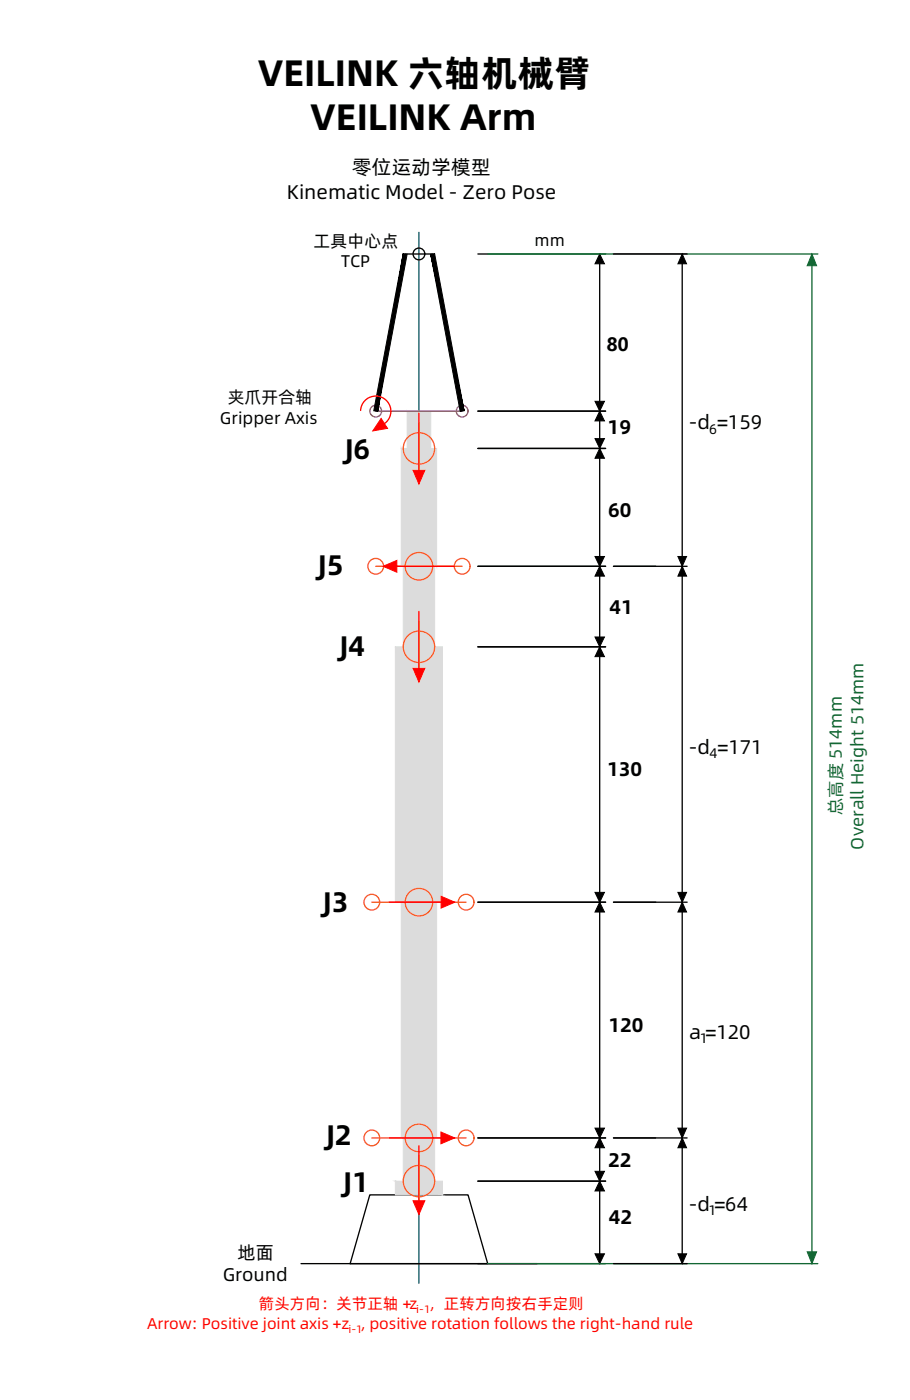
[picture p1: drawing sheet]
<svg xmlns="http://www.w3.org/2000/svg" width="174mm" height="269mm" viewBox="0 0 174 269" stroke-linecap="round" stroke-linejoin="round" font-family="sans-serif">
<!-- layer: 0 -->
<path d="M80.3 44.6v201.5" fill="none" stroke="#105689" stroke-width=".25"/>
<g fill="none" stroke="#000" stroke-width=".25">
<path d="M77.7 48.7h5.3M91.6 48.7h24.5M115 48.7v193.7M117.6 48.7h14.1M130.8 48.7v193.7M91.6 78.9h24.5M91.6 86h24.5M91.6 108.6h24.5M117.6 108.6h14.1M91.6 124.1h24.5M91.6 173h24.5M117.6 173h14.1"/>
<path d="M91.6 218.2h24.5M117.6 218.2h14.1M70.9 229.2h18.8l3.8 13.2h-26.4zM91.6 226.5h24.5M57.7 242.4h58.4M117.6 242.4h14.1"/>
<circle cx="80.3" cy="48.7" r="1.13"/>
</g>
<g fill="#dcdcdc" stroke="#dcdcdc" stroke-width=".19">
<path d="M75.8 226.5v2.7h9zM75.8 226.5h9v2.7z"/>
<path d="M77.3 218.2v8.3h6zM77.3 218.2h6v8.3z"/>
<path d="M76.9 173v45.2h6.8zM76.9 173h6.8v45.2z"/>
<path d="M75.8 124.1v48.9h9zM75.8 124.1h9v48.9z"/>
<path d="M77.3 108.6v15.5h6zM77.3 108.6h6v15.5z"/>
<path d="M76.9 86v22.6h6.8zM76.9 86h6.8v22.6z"/>
<path d="M78.1 78.9v7.1h4.5zM78.1 78.9h4.5v7.1z"/>
</g>
<g fill="none" stroke="#f26722" stroke-width=".25">
<path d="M72 108.6h16.6M71.3 173h18.1M71.3 218.2h18.1"/>
<circle cx="80.3" cy="86" r="3"/>
<circle cx="72" cy="108.6" r="1.51"/>
<circle cx="80.3" cy="108.6" r="2.64"/>
<circle cx="88.6" cy="108.6" r="1.51"/>
<circle cx="80.3" cy="124" r="3"/>
<circle cx="71.3" cy="173" r="1.51"/>
<circle cx="80.3" cy="173" r="2.64"/>
<circle cx="89.4" cy="173" r="1.51"/>
<circle cx="71.3" cy="218.2" r="1.51"/>
<circle cx="80.3" cy="218.2" r="2.64"/>
<circle cx="89.4" cy="218.2" r="1.51"/>
<circle cx="80.3" cy="226.5" r="3"/>
</g>
<path d="M80.3 81.1v9.8M80.3 119.2v9.8M80.3 221.6v9.8" fill="none" stroke="#ff0" stroke-width=".25"/>
<g fill="none" stroke="#93278f" stroke-width=".25">
<path d="M72 78.9h16.6"/>
<circle cx="72" cy="78.8" r="1.13"/>
<circle cx="88.6" cy="78.8" r="1.13"/>
</g>
<g fill="#000" stroke="#000" stroke-width=".19">
<path d="M115 48.7l.9 1.9h-1.8zM130.8 48.7l.8 1.9h-1.6zM115 78.9l.9 1.8h-1.8zM114.1 77h1.8l-.9 1.9zM115 86l.9 1.9h-1.8zM114.1 84.1h1.8l-.9 1.9zM115 108.6l.9 1.9h-1.8zM114.1 106.7h1.8l-.9 1.9zM130.8 108.6l.8 1.9h-1.6zM130 106.7h1.6l-.8 1.9zM115 124.1l.9 1.8h-1.8zM114.1 122.2h1.8l-.9 1.9z"/>
<path d="M115 173l.9 1.9h-1.8zM114.1 171.1h1.8l-.9 1.9zM130.8 173l.8 1.9h-1.6zM130 171.1h1.6l-.8 1.9zM115 218.2l.9 1.9h-1.8zM114.1 216.4h1.8l-.9 1.8zM130.8 218.2l.8 1.9h-1.6zM130 216.4h1.6l-.8 1.8zM115 226.5l.9 1.9h-1.8zM114.1 224.6h1.8l-.9 1.9zM114.1 240.5h1.8l-.9 1.9zM130 240.5h1.6l-.8 1.9z"/>
<path d="M77.3 48.6l-5.6 30.2 .7 .1zM77.3 48.6l.8 .2-5.7 30.1z"/>
<path d="M82.6 48.8l5.6 30.1 .8-.1zM82.6 48.8l.7-.2 5.7 30.2z"/>
</g>
<path d="M69.1 78.7a2.91 2.91 0 0 1 4.5-2.3 2.91 2.91 0 0 1-.2 5.1M80.3 79.2v12.5M74.7 108.6h12.4M80.3 117.3v12.4M74.7 173h12.4M74.7 218.2h12.4M80.3 219.7v12.5" fill="none" stroke="#f00" stroke-width=".25"/>
<g fill="#f00" stroke="#f00" stroke-width=".19">
<path d="M79.2 230.3h2.3l-1.2 2.6z"/>
<path d="M84.5 217.1l2.7 1.1-2.7 1.2z"/>
<path d="M84.6 171.9l2.6 1.1-2.6 1.2z"/>
<path d="M79.2 128.2h2.3l-1.2 2.6z"/>
<path d="M73.5 108.6l2.6-1.1v2.2z"/>
<path d="M79.2 90.2h2.3l-1.2 2.6z"/>
<path d="M73.1 80.3l1.2 1.9-2.8 .5z"/>
</g>
<path d="M93.5 48.7h63.3M155.7 48.7v193.7M93.5 242.4h63.3" fill="none" stroke="#136734" stroke-width=".25"/>
<g fill="#136734" stroke="#136734" stroke-width=".19">
<path d="M154.8 240.1h1.8l-.9 2.3z"/>
<path d="M155.7 48.7l.9 2.3h-1.8z"/>
</g>
<g font-size="7.1">
<text x="49.4" y="16.4">VEILINK 六轴机械臂</text>
<text x="59.5" y="25">VEILINK Arm</text>
</g>
<g font-size="5.4">
<text x="66.2" y="88.1">J6</text>
<text x="61" y="110.3">J5</text>
<text x="65.2" y="125.8">J4</text>
<text x="62" y="175">J3</text>
<text x="62.6" y="219.5">J2</text>
<text x="65.9" y="228.7">J1</text>
</g>
<g font-size="3.8">
<text x="67.5" y="33.4">零位运动学模型</text>
<text x="55" y="38.1">Kinematic Model - Zero Pose</text>
<text x="116.5" y="83.2">19</text>
<text x="132" y="82.4">-d =159</text>
<text x="116.6" y="99.2">60</text>
<text x="116.9" y="117.8">41</text>
<text x="116.4" y="148.8">130</text>
<text x="132" y="144.5">-d =171</text>
<text x="116.6" y="198">120</text>
<text x="132.1" y="199.2">a =120</text>
<text x="116.6" y="223.8">22</text>
<text x="132" y="232.2">-d =64</text>
<text x="116.7" y="234.8">42</text>
</g>
<g font-size="3.5">
<text x="116.3" y="67.3">80</text>
<text x="42.7" y="245.7">Ground</text>
<text x="45.5" y="241.4">地面</text>
</g>
<g font-size="3.4" fill="#136734">
<text x="161.4" y="156.4" transform="rotate(-90 161.4 156.4)">总高度 514mm</text>
<text x="165.5" y="162.9" transform="rotate(-90 165.5 162.9)">Overall Height 514mm</text>
</g>
<g font-size="3.3">
<text x="60.1" y="47.5">工具中心点</text>
<text x="65.4" y="51.3">TCP</text>
<text x="43.7" y="77.3">夹爪开合轴</text>
<text x="42.2" y="81.3">Gripper Axis</text>
</g>
<text font-size="3.1" x="102.5" y="47.1">mm</text>
<g font-size="3" fill="#f00">
<text x="49.6" y="251.1">箭头方向：关节正轴 +z</text>
<text x="82.2" y="251.1">，正转方向按右手定则</text>
<text x="28.2" y="254.9">Arrow: Positive joint axis +z</text>
<text x="69.2" y="254.9">, positive rotation follows the right-hand rule</text>
</g>
<g font-size="2.7">
<text x="136" y="83.3">6</text>
<text x="136" y="145.4">4</text>
<text x="134.2" y="200.1">1</text>
<text x="135.9" y="233">1</text>
</g>
<g font-size="2.1" fill="#f00">
<text x="79.8" y="251.9">i-1</text>
<text x="66.8" y="255.6">i-1</text>
</g>
</svg>
